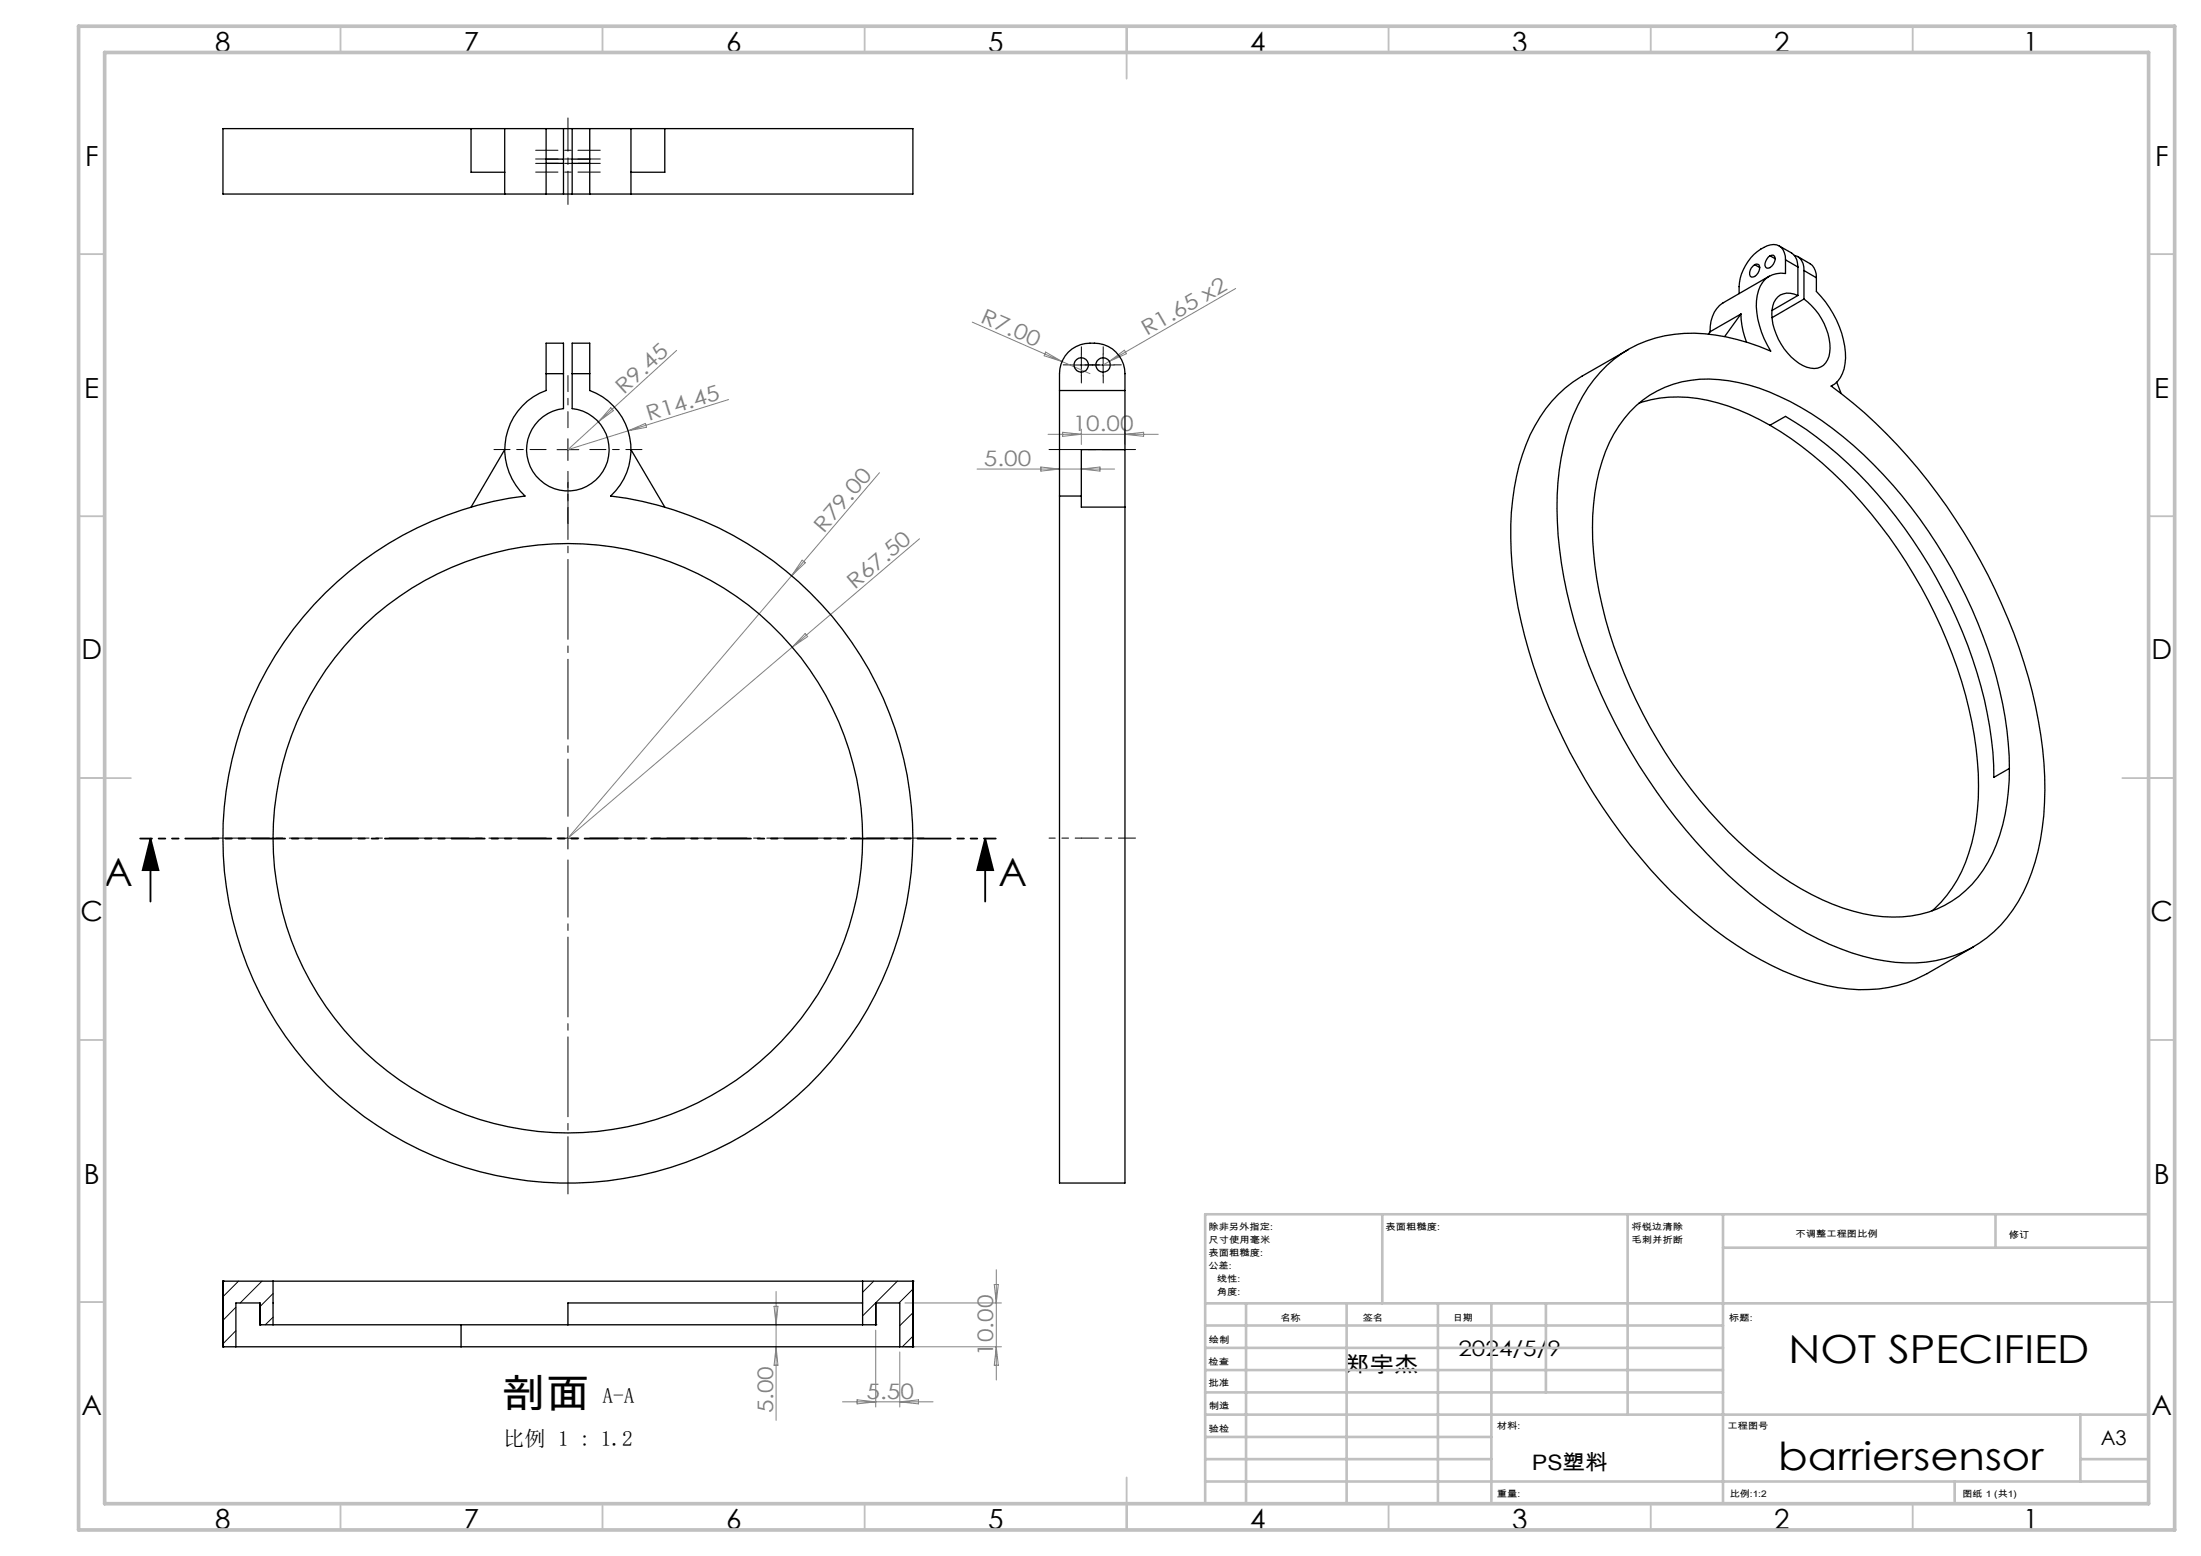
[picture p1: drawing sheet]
<svg xmlns="http://www.w3.org/2000/svg" width="420mm" height="297mm" viewBox="0 0 420 297" stroke-linecap="round" stroke-linejoin="round" font-family="sans-serif">
<path d="M28.7 160.1l1.5 6h-3zM28.7 160.1v12M188 160.1l1.5 6h-3zM188 160.1v12" fill="none" stroke="#000" stroke-width=".35"/>
<path d="M206.3 160h-6.1" fill="none" stroke="#000" stroke-width=".19" stroke-dasharray="15.2 1.3 1.3 1.3" stroke-dashoffset="14.1"/>
<path d="M206.3 160h10.4" fill="none" stroke="#000" stroke-width=".19" stroke-dasharray="15.2 1.3 1.3 1.3" stroke-dashoffset="12"/>
<path d="M108.4 22.5v16.5M216.7 85.8h-16.5" fill="none" stroke="#000" stroke-width=".19" stroke-dasharray="15.2 1.3 1.3 1.3" stroke-dashoffset="8.9"/>
<path d="M204.3 69.6h-1.4M206.3 67.6v-1.4M206.3 71.7v1.4M208.4 69.6h1.4M208.4 69.6h-1.3M210.5 67.6v-1.4M210.5 71.7v1.4M212.6 69.6h1.4" fill="none" stroke="#000" stroke-width=".19" stroke-dasharray="15.2 1.3 1.3 1.3"/>
<path d="M102.2 30.3h12.3M102.2 28.7h12.3M102.2 32.8h12.3M114.5 31.2h-12.3" fill="none" stroke="#000" stroke-width=".19" stroke-dasharray="15.2 1.3 1.3 1.3" stroke-dashoffset="11"/>
<path d="M104.2 160h-63.7M108.4 155.8v-63.7M112.5 160h63.8M108.4 164.1v63.8" fill="none" stroke="#000" stroke-width=".19" stroke-dasharray="15.2 1.3 1.3 1.3" stroke-dashoffset="4.3"/>
<path d="M104.2 85.8h-9.9M108.4 81.6v-9.9M108.4 90v9.9M112.5 85.8h10" fill="none" stroke="#000" stroke-width=".19" stroke-dasharray="15.2 1.3 1.3 1.3" stroke-dashoffset="12.2"/>
<g fill="none" stroke="#000" stroke-width=".19">
<path d="M204.3 69.7h8.3M206.3 67.6v4.2M210.5 67.6v4.2M106.3 85.8h4.2M108.4 83.7v4.2M106.3 160h4.2M108.4 157.9v4.2M45 249.5l-2.5 2.5M45 254l-2.5 2.5M45.5 244.5l-3 3M50 244.5l-4.2 4.2M52.1 246.9l-2.5 2.5"/>
<path d="M52.1 251.4l-1.5 1.5M166.7 244.5l-2.1 2.2M171.2 244.5l-6.6 6.7M174.2 246.1l-2.6 2.6M174.2 250.6l-2.5 2.4M174.2 255.1l-2 2"/>
</g>
<path d="M190 160.1h-163.3" fill="none" stroke="#000" stroke-width=".35" stroke-dasharray="6.3 1.3 1.3 1.3 1.3 1.3" stroke-dashoffset="4.1"/>
<g fill="none" stroke="#c0c0c0" stroke-width=".35">
<path d="M65 5v5M115 5v5M165 5v5M215 5v10M265 5v5M315 5v5M365 5v5M15 48.5h5M410 48.5h5M15 98.5h5M410 98.5h5M15 148.5h10"/>
<path d="M405 148.5h10M15 198.5h5M410 198.5h5M15 248.5h5M410 248.5h5M65 287v5M115 287v5M165 287v5M215 282v10M265 287v5M315 287v5M365 287v5"/>
</g>
<g fill="none" stroke="#c0c0c0" stroke-width=".5">
<path d="M263.8 231.8v17M310.6 231.8v38.2M328.8 231.8v55.2M328.8 238.2h81.2M380.8 231.8v6.4M410 231.8h-180v55.2M230 248.8h180M230 257.3h98.8M230 253h98.8M237.8 248.8v38.2M257 248.8v38.2M274.4 248.8v38.2"/>
<path d="M284.6 248.8v38.2M295 248.8v17M230 265.8h98.8M230 261.5h98.8M230 278.5h54.6M230 274.3h54.6M230 270h180M397 278.5h13M397 270v12.8M230 282.8h180M373 282.8v4.2"/>
</g>
<path d="M15 5h400v287h-400zM20 10h390v277h-390z" fill="none" stroke="#c0c0c0" stroke-width=".7"/>
<g fill="none" stroke="#808080" stroke-width=".19">
<path d="M235.8 55.1l-24.1 13.9M116.6 77.8l.5 .6-2.9 2.1zM129.1 66.9l-14.9 13.6M139 76.3l-30.6 9.5 5.8-5.3M185.5 61.5l17.1 7.5M199.5 67.2l3.1 1.8-3.4-1.1zM202.6 69l5.4 2.3M211.7 69l-1.2 .7M211.7 69l2.9-2.2 .3 .7zM119.9 82.2l3.3-1.4 .2 .8zM167.8 90.2l-16.7 19.7M186.4 89.5h26.3"/>
<path d="M198.6 89.1l3.6 .4-3.6 .4zM200 82.9h21M202.8 82.5l3.5 .4-3.5 .4zM206.3 81.9v2.9M206.3 89.5l3.6-.4v.8zM214.7 81.9v2.9M214.7 82.9l3.5-.4v.8zM153.1 106.9l.6 .5-2.6 2.5zM175.5 102.8l-67.1 57.2 42.7-50.1M153.6 120.9l.5 .6-2.9 2zM147.7 249.3h.7l-.3 3.6zM148.1 257.1l.3 3.5h-.7z"/>
<path d="M148.1 246.5v24.6M167.1 253.9v14.7M171.7 258.1v10.5M172.7 248.7h18.4M172.7 257.1h18.4M189.7 245.2h.8l-.4 3.5zM190.1 242.4v21M190.1 257.1l.4 3.5h-.8zM160.8 267.6h17.2M163.5 267.2l3.6 .4-3.6 .4zM171.7 267.6l3.6-.4v.8z"/>
</g>
<path d="M188 160.1l1.5 6h-3zM28.7 160.1l1.5 6h-3z" fill="#000"/>
<g fill="none" stroke="#000" stroke-width=".25">
<path d="M89.9 24.5h-47.4v12.5h53.8M89.9 24.5h6.4M89.9 24.5v8.4h6.4M96.3 37h7.9M96.3 24.5h7.9M96.3 24.5v12.5M104.2 24.5v5.9M104.2 31.2v5.8M104.2 30.4v.8M104.2 30.4h3.3M104.2 24.5h3.3M104.2 31.2h3.3"/>
<path d="M104.2 37h3.3M107.5 24.5v5.9M107.5 31.2v5.8M107.5 37h1.7M107.5 24.5h1.7M107.5 30.4v.8M109.2 24.5v5.9M109.2 31.2v5.8M109.2 30.4v.8M109.2 30.4h3.3M109.2 24.5h3.3M109.2 31.2h3.3"/>
<path d="M109.2 37h3.3M112.5 24.5v5.9M112.5 31.2v5.8M112.5 37h7.9M112.5 24.5h7.9M112.5 30.4v.8M120.4 24.5v12.5M120.4 24.5h6.5M126.9 24.5h47.3v12.5h-53.8M126.9 24.5v8.4h-6.5M332.2 59.9a15.1 15.1 0 0 0 1.1 5.4M332.2 59.9l-5.9 3.4"/>
<path d="M332.2 59.9l-3.1 4.3M334.5 50.8a.77 .77 0 0 1 1.2-.2 1.73 1.73 0 0 1-1.5 2.3 1.42 1.42 0 0 1 .3-2.1zM334.8 50.5l1 .6M337.4 49.1a.72 .72 0 0 1 .7-.4 .72 .72 0 0 1 .6 .5 1.85 1.85 0 0 1-1.6 2 1.41 1.41 0 0 1 .3-2.1zM337.6 52.7l-8.8 5.1a5.9 5.9 0 0 0-2.5 5.5M337.7 48.8l1 .6M339.5 47l2.4 1.3a2.93 2.93 0 0 1 1.2 2.7M340.7 49.6v2.6a4.6 4.6 0 0 0-5.4 4.2 15.6 15.6 0 0 0 2.6 10.6 34.8 34.8 0 0 0-20.2-2.9 23.3 23.3 0 0 0-16.6 13.3 45.8 45.8 0 0 0-3.9 22.2 95.6 95.6 0 0 0 12.5 41.2 103 103 0 0 0 26.4 31.6 55.9 55.9 0 0 0 21.5 10.7 25.9 25.9 0 0 0 20-3 27 27 0 0 0 10.7-15.5 58.6 58.6 0 0 0 .7-27 108.3 108.3 0 0 0-29-54.8 79.7 79.7 0 0 0-10.6-9.1M340.7 49.6a2.53 2.53 0 0 0-2.2-2.9 7.8 7.8 0 0 0-5.8 4.8 8.6 8.6 0 0 0-.8 4.6M340.7 49.6l2.4 1.4M342.4 48.8a2.49 2.49 0 0 1 1.8 2.8M343 49l2.4 1.3a2.93 2.93 0 0 1 1.2 2.7"/>
<path d="M343.1 56.4a3.2 3.2 0 0 0-3.4-.1 3.2 3.2 0 0 0-1.6 2.9 11.7 11.7 0 0 0 6.7 10.9 3.1 3.1 0 0 0 4.3-2.8 11.9 11.9 0 0 0-4.9-10.2M343.1 51v5.4M343.1 56.4l-5 2.9M344.2 51.6l2.4 1.4M344.2 51.6v5.5M344.2 57.1l-6.1 3.5M346.6 53v2.6a18.8 18.8 0 0 1 5.6 12.8 5.9 5.9 0 0 1-2.8 5.3M104.2 71.3v-5.8h3.3v5.8M104.2 71.3v3.2a12 12 0 0 0-4 20.2 65.8 65.8 0 0 0-48.4 98.9 65.8 65.8 0 0 0 110 5 65.8 65.8 0 0 0-39.2-102.9l-6.1-1a12 12 0 0 0-4-20.2v-3.2M104.2 71.3h3.3M107.5 71.3v6.7a7.9 7.9 0 0 0-5.8 12 7.9 7.9 0 0 0 13.3 0 7.9 7.9 0 0 0-5.8-12v-6.7M109.2 71.3v-5.8h3.3v5.8"/>
<path d="M109.2 71.3h3.3M202.2 74.5v20.2M202.2 74.5a10 10 0 0 1 .6-5.8 6.2 6.2 0 0 1 6.9-3.1 5.8 5.8 0 0 1 5 5.7v3.2M202.2 74.5h12.5M214.7 74.5v11.3M310.8 66.7l-8.9 5.1a25.1 25.1 0 0 0-10.7 13 50.9 50.9 0 0 0-2.7 23 99.5 99.5 0 0 0 14 41.1 99.1 99.1 0 0 0 26.9 30.2 52.2 52.2 0 0 0 21.3 9.4 25.8 25.8 0 0 0 17-2.7l8.9-5.1M311 78.6a20.4 20.4 0 0 1 18.8-5.9 42.3 42.3 0 0 1 17.9 7.6 88.2 88.2 0 0 1 28.6 36 76.7 76.7 0 0 1 7.1 30.4 34.9 34.9 0 0 1-5 19.4 19.9 19.9 0 0 1-19.1 8.9 41.7 41.7 0 0 1-19.7-7.9 88.2 88.2 0 0 1-28.6-36 76.8 76.8 0 0 1-7.1-30.4 37 37 0 0 1 4-17.8l1-1.6zM312.7 77a25.7 25.7 0 0 1 17.1 .5 46 46 0 0 1 7.9 3.7M326.3 63.3l-.3 .5M349.7 73.6l-.2 .1M350.5 73l.8 2.1M96.3 85.8l-6.4 11"/>
<path d="M120.4 85.8l6.5 11M202.2 94.7v131.1h12.5v-129M202.2 94.7h4.1M214.7 85.8h-8.4v11h8.4M214.7 85.8v11M337.7 81.2a79.2 79.2 0 0 1 26 26 88.7 88.7 0 0 1 13.4 35.6 45.5 45.5 0 0 1-2 21.8 23.6 23.6 0 0 1-6.4 9.2M337.7 81.2l3-1.7a78.6 78.6 0 0 1 25.9 26 86.8 86.8 0 0 1 13.7 38.1l.2 4.8 2.9-1.7M42.5 244.5h.1M42.5 257.1h.1M42.5 244.5v12.6M42.5 244.5h9.6M42.5 257.1h2.5"/>
<path d="M45 257.1h43M49.6 252.9h.1M49.6 252.9v-4.2h-4.6v8.4M49.6 252.9h2.5M52.1 244.5h112.5M52.1 252.9h56.3M52.1 244.5v8.4M88 257.1h83.7M88 252.9v4.2M108.4 252.9h56.2M164.6 248.7h-56.2v4.2M164.6 244.5h9.6"/>
<path d="M164.6 252.9h2.5M164.6 244.5v8.4M167.1 252.9h.1M167.1 252.9v-4.2h4.6v8.4M171.7 257.1h2.5M174.2 257.1h.1M174.2 244.5h.1M174.2 244.5v12.6"/>
<circle cx="206.3" cy="69.7" r="1.38"/>
<circle cx="210.5" cy="69.7" r="1.39"/>
<circle cx="108.4" cy="160" r="56.2"/>
</g>
<g font-size="7.4">
<text x="19.9" y="169.1">A</text>
<text x="190.6" y="169.1">A</text>
<text x="341.3" y="260.1">NOT SPECIFIED</text>
<text x="95.7" y="268.6">剖面</text>
<text x="339.3" y="280.5">barriersensor</text>
</g>
<g font-size="5.3">
<text x="41" y="9.9">8</text>
<text x="88.5" y="9.9">7</text>
<text x="138.5" y="9.9">6</text>
<text x="188.5" y="9.9">5</text>
<text x="238.5" y="9.9">4</text>
<text x="288.5" y="9.9">3</text>
<text x="338.5" y="9.9">2</text>
<text x="386" y="9.9">1</text>
<text x="16.2" y="31.7">F</text>
<text x="411.2" y="31.7">F</text>
<text x="16.1" y="75.9">E</text>
<text x="411.1" y="75.9">E</text>
<text x="15.5" y="125.9">D</text>
<text x="410.5" y="125.9">D</text>
<text x="15.4" y="175.9">C</text>
<text x="410.4" y="175.9">C</text>
<text x="16" y="225.9">B</text>
<text x="411" y="225.9">B</text>
<text x="15.5" y="270.2">A</text>
<text x="410.5" y="270.2">A</text>
<text x="41" y="291.9">8</text>
<text x="88.5" y="291.9">7</text>
<text x="138.5" y="291.9">6</text>
<text x="188.5" y="291.9">5</text>
<text x="238.5" y="291.9">4</text>
<text x="288.5" y="291.9">3</text>
<text x="338.5" y="291.9">2</text>
<text x="386" y="291.9">1</text>
</g>
<g font-size="4.1" fill="#808080">
<text x="186.9" y="61.5" transform="rotate(24 186.9 61.5)">R7.00</text>
<text x="218.8" y="64.2" transform="rotate(-30 218.8 64.2)">R1.65 x2</text>
<text x="119" y="75.3" transform="rotate(-42 119 75.3)">R9.45</text>
<text x="123.8" y="80.4" transform="rotate(-17 123.8 80.4)">R14.45</text>
<text x="204.7" y="82.3">10.00</text>
<text x="187.7" y="88.9">5.00</text>
<text x="157.2" y="101.8" transform="rotate(-50 157.2 101.8)">R79.00</text>
<text x="163.1" y="112.6" transform="rotate(-40 163.1 112.6)">R67.50</text>
<text x="189.5" y="258.8" transform="rotate(-90 189.5 258.8)">10.00</text>
<text x="147.5" y="269.8" transform="rotate(-90 147.5 269.8)">5.00</text>
<text x="165.4" y="267">5.50</text>
</g>
<g font-size="4.1">
<text x="256.7" y="261.9">郑宇杰</text>
<text x="278.3" y="258.8">2024/5/9</text>
<text x="115" y="267.8">A-A</text>
<text x="96" y="276">比例 1 : 1.2</text>
<text x="292.4" y="280.7">PS塑料</text>
</g>
<text font-size="3.9" x="400.9" y="275.8">A3</text>
<g font-size="1.7">
<text x="230.6" y="234.8">除非另外指定:</text>
<text x="230.6" y="237.3">尺寸使用毫米</text>
<text x="230.6" y="239.8">表面粗糙度:</text>
<text x="264.4" y="234.8">表面粗糙度:</text>
<text x="311.3" y="234.7">将锐边清除</text>
<text x="311.3" y="237.2">毛刺并折断</text>
<text x="342.6" y="236.2">不调整工程图比例</text>
<text x="383.3" y="236.4">修订</text>
<text x="230.6" y="242.3">公差:</text>
<text x="232.2" y="244.8">线性:</text>
<text x="232.2" y="247.3">角度:</text>
<text x="230.7" y="256.3">绘制</text>
<text x="244.3" y="252.2">名称</text>
<text x="260" y="252.1">签名</text>
<text x="277.2" y="252.1">日期</text>
<text x="330" y="252.1">标题:</text>
<text x="230.6" y="260.5">检查</text>
<text x="230.6" y="264.5">批准</text>
<text x="230.7" y="269">制造</text>
<text x="230.7" y="273.3">验检</text>
<text x="285.6" y="272.7">材料:</text>
<text x="329.6" y="272.7">工程图号</text>
<text x="285.6" y="285.7">重量:</text>
<text x="330.1" y="285.8">比例:1:2</text>
<text x="374.5" y="285.8">图纸 1 (共1)</text>
</g>
</svg>
